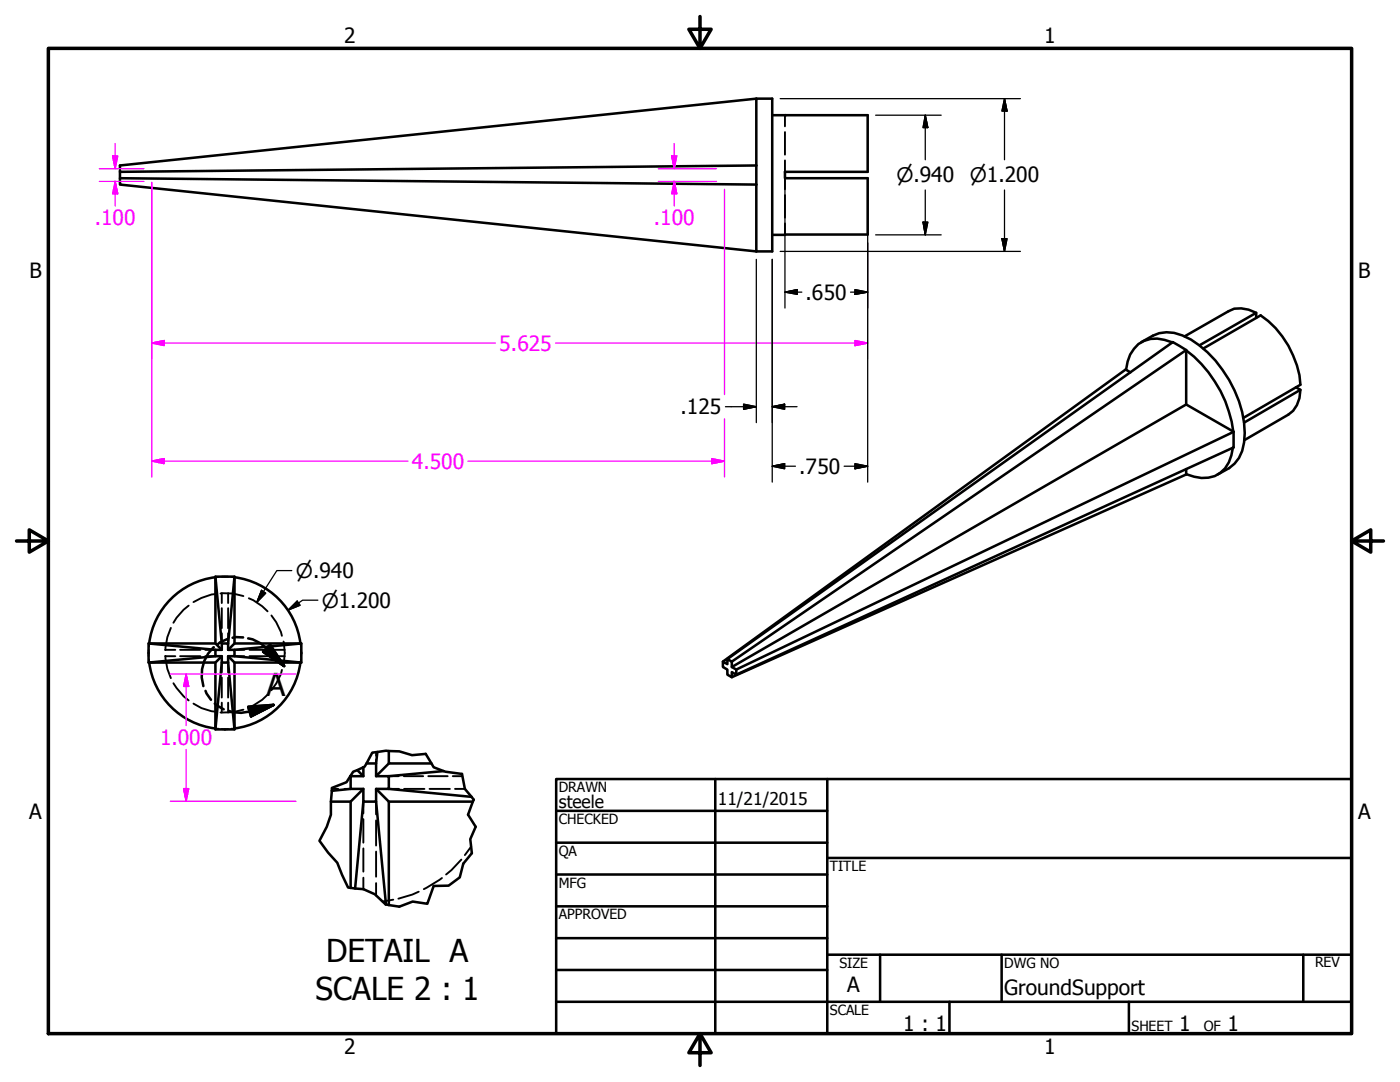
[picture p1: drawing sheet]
<svg xmlns="http://www.w3.org/2000/svg" width="279mm" height="216mm" viewBox="0 0 279 216" stroke-linecap="round" stroke-linejoin="round" font-family="sans-serif">
<!-- layer: Visible (ANSI) -->
<g fill="none" stroke="#000" stroke-width=".51">
<path d="M150.9 19.7l-127 13.3v3.8l127 13.4M150.9 19.7v13.3M150.9 19.7h3.2v30.5h-3.2M23.9 35.6l127 1.2M150.9 33v3.8M150.9 36.8v13.4M150.9 33l-127 1.3M154.1 23h19.1v11.3h-16.5v1.3h16.5v11.2l-19.1 .1M224.7 73.8l-80.4 58.2M224.7 73.8l.9 .5M227.8 68.3l2.3-1.3a6.8 6.8 0 0 1 5.9-.1 20.7 20.7 0 0 1 9.3 8.9 20.2 20.2 0 0 1 3 12.5 6.8 6.8 0 0 1-3 5.1l-2.3 1.3M234 68.3a6.8 6.8 0 0 0-6.8 .3 7.3 7.3 0 0 0-2.5 5.2"/>
<path d="M236.7 69.9l-2.6-1.6-88.9 63.2v1l-.9-.5v1.1l.9 .5v1l.8 .5v-1l.9 .5v-1l-.9-.5v-1.1l-.8-.5M236.7 69.9a24.7 24.7 0 0 1 9.4 16.2M236.7 69.9v10.8M236.7 69.8l-90.7 62.2M240.2 69.5l11.4-6.6a18.7 18.7 0 0 1 7.9 13.9l-11.3 6.6M250.7 63.4v-1l-11.3 6.5M250.7 62.4a5.7 5.7 0 0 0-5.5-.3l-8.8 5M258.6 77.3l.9 .5-11.2 6.5M259.5 77.8a5.7 5.7 0 0 1-2.4 4.9l-8.8 5.1M236.7 93.6v1.1l-90.7 40.4M246.1 89.3a6.7 6.7 0 0 1-3.7 5.7 7.6 7.6 0 0 1-5.7-.4M246.1 86.1l.1 3.2-99.3 45.3"/>
<path d="M246.1 86.1l-9.4-5.4-90.7 52.4M246.2 86.2l-99.3 47.4M43 115.2a15.2 15.2 0 0 0-13.2 13.2M43 115.1l1.3 13.3v1.3h-1.3v1.2h1.3v1.3h1.2v-1.3h1.3v-1.2h-1.3v-1.3h-1.2M46.8 115.2a15.2 15.2 0 0 1 13.2 13.2M46.8 115.1l-1.3 13.3M29.7 128.4l13.3 1.3M29.8 132.2a15.2 15.2 0 0 0 13.2 13.2M29.8 128.4h-.1v3.8h13.3l1.3-1.3M29.8 128.4h13.2M43 130.9l-13.3 1.3M44.3 132.2l-1.3 13.3"/>
<path d="M45.5 129.7l1.3-1.3h13.3v3.8h-13.3M45.5 130.9l1.3 1.3v13.3h-3.8v-13.3M45.5 132.2l1.3 13.3M46.8 128.4v-13.3h-3.8v13.3l1.3 1.3M46.8 130.9l13.3 1.3M60 132.2a15.2 15.2 0 0 1-13.2 13.2M60.1 128.4l-13.3 1.3M69.9 154.9h.1M70 157.4l-3.8 .4M70 160v17.2M71.3 153.7l1.2 1.2M72.5 153.1v1.8h-2.5v2.5h2.5v2.6h2.6v-2.6h2.5v-2.5h-2.5"/>
<path d="M72.5 157.4l-2.5 2.6h-4M72.5 160l-1.6 17.3M73.2 152.3h1.9M75.1 157.4l2.5 2.6v20.6M75.1 160l1.9 20.5M75.3 150.1l-.2 2.2v2.6l2.5-2.6M77.6 149.9v2.4h8.5M77.6 157.4l16.5 1.6M77.6 160h16.8M88.5 153.9l-10.9 1"/>
</g>
<circle cx="156.7" cy="23" r=".25" fill="#000"/>
<!-- layer: Hidden (ANSI) -->
<g fill="none" stroke="#000" stroke-width=".38">
<path d="M156.7 23v2.2M156.7 26.4v4.5M156.7 32v2.3M156.7 35.6v2.2M156.7 38.9v4.5M156.7 44.6v2.2M42.9 118.6h-.7l-2 .7-1.6 .8M43.6 115.1l-.6 .1M44 118.4h2.5l2.1 .5M44.3 118.4v1.9M44.3 115.1h1.2M45.5 118.4v1.9"/>
<path d="M46.2 115.1l.6 .1M49.7 119.4l.8 .4 1.8 1.2 1.1 1M29.7 129.7v1.2M29.7 131.6l.1 .6M29.8 128.4l-.1 .6M33 129.7h2M33 130.9h2M33 130.9l.4 2.6 .7 1.8M34.1 125.3l-.7 1.8-.4 2.6M34.6 136.3l2 2.6 1.1 .9M35.9 129.7h4.1M35.9 130.9h4.1"/>
<path d="M37.7 120.8l-1.1 .9-1.4 1.6-.6 1M41 129.7h2M41 130.9h2M44.3 121.3v4M44.3 126.4v2M44.3 132.2v2M44.3 135.2v4M45.5 121.3v4M45.5 126.4v2M45.5 132.2v2M45.5 135.2v4M46.8 129.7h2"/>
<path d="M46.8 130.9h2M49.8 129.7h4M49.8 130.9h4M53.4 138.6l-1.1 1-1.8 1.2-.8 .4M54.2 122.8l.9 1.3 1 2 .2 .8M54.8 129.7h2M54.8 130.9h2M56.3 133.7l-.2 .8-1 1.9-.9 1.3M56.6 128a10.4 10.4 0 0 1 0 4.6M60 128.4l.1 .6M60.1 129.7v1.2M60.1 131.6l-.1 .6"/>
<path d="M38.6 140.4l1.6 .9 2.7 .7M43 145.4h.6M44.3 145.5h1.2M44.3 140.2v2M45.5 140.2v2M46.2 145.4h.6M48.6 141.6l-2.1 .5-2.5 .1M66.2 157.4h1.3M68.8 157.4h1.2M72.5 160v2.3M75.1 150.1v.7M75.1 151.6v.7"/>
<path d="M75.1 160v2.5M77.6 154.9h2M77.6 157.4h2M80.6 154.9h3.9M80.6 157.4h4.1M85.5 154.9h3.8M85.7 157.4h4.1M90.4 154.9h1.9M90.8 157.4h2M72.5 163.4v4.7M72.5 169.3v4.6M72.5 175.1v2.3"/>
<path d="M75.1 163.7v5M75.1 169.9v5M75.1 176.2v2.5M78.5 179.5l-2.2 .4M83.6 177.9l-1.3 .6-2.8 .8M88.2 175.2l-3.6 2.2M92.1 171.5l-2 2.1-1.1 .9M94 168.9l-1.2 1.7"/>
</g>
<!-- layer: Break Line (ANSI) -->
<path d="M66.2 157.2l3-1.1 1.3-2.1 2.3-1 1.5-2.8a13.1 13.1 0 0 1 7.9 .5l2.8-.3 1.6 2.7 2.3 .9 3.3 .4 .6 3 1.8 2.2-1.2 3 1.5 2.4-1 2.4 .3 2.8-1.7 2.1-.7 2.8-2.3 1.6-2.9 .1-1.3 3.5-2.9-.4-2.7 1-2.7-.4a7.8 7.8 0 0 0-6.1-3.2l-1.4-.2-2.2-5-1.8-2-1.7-2.3 1.4-2.8 .8-2.4z" fill="none" stroke="#000" stroke-width=".51"/>
<!-- layer: Hidden (ANSI) -->
<g fill="#000">
<circle cx="69.9" cy="154.9" r=".19"/>
<circle cx="70" cy="154.9" r=".19"/>
</g>
<!-- layer: Detail Boundary (ANSI) -->
<path d="M41 137.9l.2 .5 .9 1.2M42.7 129.2a7.4 7.4 0 0 0-2.1 7.7M45.4 127.5l-1.5 .6-.4 .4M48.5 127.2l-1.4-.1-.7 .2M49.5 127.4l.9 .2 1.5 .7 1.3 1 3.5 3.6M53.9 128.7l2.8 4.2-4.2-2.9zM42.9 140.4l1.7 1.1M49.5 141l5.1-.3-4.5 2.2zM54.6 140.7l-4.8 1.3-1.7 .2-1.6-.1-.8-.2" fill="none" stroke="#000" stroke-width=".51"/>
<path d="M52.5 130l4.2 2.9zM53.9 128.7l2.8 4.2-4.2-2.9zM50.1 142.9l4.5-2.2zM49.5 141l5.1-.3-4.5 2.2z" fill="#000" stroke="#000" stroke-width=".51"/>
<!-- layer: Border (ANSI) -->
<path d="M9.7 9.7h260v196.5h-260zM139.7 3.3v6.4l-2.2-3.9h4.4l-2.2 3.9M3.3 107.9h6.4l-3.9-2.2v4.5l3.9-2.3M269.7 107.9l3.9 2.3v-4.5l-3.9 2.2h6.4M139.7 206.2l2.2 3.9h-4.4l2.2-3.9v6.4" fill="none" stroke="#000" stroke-width=".7"/>
<!-- layer: Title (ANSI) -->
<g fill="none" stroke="#000" stroke-width=".51">
<path d="M111 155.4h158.7v50.8h-158.7zM142.7 155.4v50.8M165.1 155.4v50.8M111 161.8h54.1M111 168.1h54.1M111 174.5h54.1M165.1 171.2h104.6M111 180.8h54.1M111 187.2h54.1M111 193.5h54.1M111 199.9h158.7M165.1 190.5h104.6"/>
<path d="M175.6 190.5v9.4M189.5 199.9v6.3M199.9 190.5v9.4M225.3 199.9v6.3M260.1 190.5v9.4"/>
</g>
<!-- layer: Dimension (ANSI) -->
<g fill="none" stroke="#f0f" stroke-width=".25">
<path d="M19.8 33.7h8.9M19.8 36.2h8.9M22.5 31.1h1l-.5 2.6zM23 36.2l.5 2.5h-1zM23 28.6v5.1M23 36.2v4.9M30.3 36.4v58.8M131.4 33.7h11.6M131.4 36.2h11.6M134 31.1h1.1l-.5 2.6zM134.6 36.2l.5 2.5h-1.1zM134.6 28.6v5.1"/>
<path d="M134.6 36.2v4.9M144.6 37.8v40.9M173.2 48.5v23.1M30.3 68.5l2.5-.6v1.1zM30.3 68.5h68.6M110.9 68.5h62.3M170.6 67.9l2.6 .6-2.6 .5zM30.3 92l2.5-.5v1zM30.3 92h51.1M93.4 92h51.2M142 91.5l2.6 .5-2.6 .5zM144.6 83.6v11.6"/>
<path d="M34 134.5h25.1M37.1 134.5l.6 2.5h-1.1zM37.1 134.5v10.3M34 159.9h25.1M36.6 157.4h1.1l-.6 2.5zM37.1 149.5v10.4"/>
</g>
<g fill="#f0f" stroke="#f0f" stroke-width=".25">
<path d="M170.6 69l2.6-.5z"/>
<path d="M170.6 67.9l2.6 .6-2.6 .5z"/>
<path d="M30.3 68.5l2.5-.6z"/>
<path d="M30.3 68.5l2.5-.6v1.1z"/>
<path d="M142 92.5l2.6-.5z"/>
<path d="M142 91.5l2.6 .5-2.6 .5z"/>
<path d="M30.3 92l2.5-.5z"/>
<path d="M30.3 92l2.5-.5v1z"/>
<path d="M22.5 31.1l.5 2.6z"/>
<path d="M22.5 31.1h1l-.5 2.6z"/>
<path d="M23 36.2l.5 2.5z"/>
<path d="M23 36.2l.5 2.5h-1z"/>
<path d="M37.1 134.5l.6 2.5z"/>
<path d="M37.1 134.5l.6 2.5h-1.1z"/>
<path d="M36.6 157.4l.5 2.5z"/>
<path d="M36.6 157.4h1.1l-.6 2.5z"/>
<path d="M134.6 36.2l.5 2.5z"/>
<path d="M134.6 36.2l.5 2.5h-1.1z"/>
<path d="M134 31.1l.6 2.6z"/>
<path d="M134 31.1h1.1l-.5 2.6z"/>
</g>
<g fill="none" stroke="#000" stroke-width=".25">
<path d="M155.7 19.7h47.9M200.5 19.7l.5 2.5h-1zM200.5 19.7v12.2M156.7 35.9v25.6M173.2 35.9v60.3M174.8 23h13M184.7 23l.5 2.5h-1zM184.7 23v8.9M184.7 37.9v9M200.5 37.9v12.3M150.9 51.8v32.5M154.1 51.8v44.4"/>
<path d="M155.7 50.2h47.9M156.7 58.3l2.4-.5v.9zM156.7 58.3h3.3M169.7 58.3h3.5M170.6 57.8l2.6 .5-2.6 .4zM174.8 46.9h13M184.2 44.3h1l-.5 2.6zM200 47.6h1l-.5 2.6zM144.8 81.2h6.1M148.4 80.6l2.5 .6-2.5 .5zM154.1 81.2l2.5-.6v1.1zM154.1 93l2.5-.5v1z"/>
<path d="M154.1 81.2h5M154.1 93h4.6M168.5 93h4.7M170.6 92.5l2.6 .5-2.6 .5zM52.2 117.8l.8 .6-1.8 1.8zM58.2 113.9h-3l-4 6.3M59.3 120l.6 .8-2.4 .9zM63.4 119.8h-3l-2.9 1.9"/>
</g>
<g fill="#000" stroke="#000" stroke-width=".25">
<path d="M184.7 23l.5 2.5zM184.7 23l.5 2.5h-1zM200.5 19.7l.5 2.5zM200.5 19.7l.5 2.5h-1zM156.7 58.3l2.4-.5zM156.7 58.3l2.4-.5v.9zM170.6 58.7l2.6-.4zM170.6 57.8l2.6 .5-2.6 .4zM184.2 44.3l.5 2.6zM184.2 44.3h1l-.5 2.6zM200 47.6l.5 2.6zM200 47.6h1l-.5 2.6z"/>
<path d="M148.4 81.7l2.5-.5zM148.4 80.6l2.5 .6-2.5 .5zM154.1 81.2l2.5-.6zM154.1 81.2l2.5-.6v1.1zM154.1 93l2.5-.5zM154.1 93l2.5-.5v1zM170.6 93.5l2.6-.5zM170.6 92.5l2.6 .5-2.6 .5zM52.2 117.8l-1 2.4zM52.2 117.8l.8 .6-1.8 1.8zM59.3 120l-1.8 1.7zM59.3 120l.6 .8-2.4 .9z"/>
</g>
<g font-size="6.3">
<text x="53.2" y="138.9">A</text>
<text x="65.1" y="192">DETAIL A</text>
<text x="63" y="199.5">SCALE 2 : 1</text>
</g>
<g font-size="4.2">
<text x="68.7" y="8.6">2</text>
<text x="208.4" y="8.6">1</text>
<text x="5.9" y="55.5">B</text>
<text x="160.8" y="59.8">.650</text>
<text x="271.1" y="55.5">B</text>
<text x="135.8" y="82.7">.125</text>
<text x="159.5" y="94.6">.750</text>
<text x="5.8" y="163.4">A</text>
<text x="271" y="163.4">A</text>
<text x="169.1" y="198">A</text>
<text x="200.4" y="198.6">GroundSupport</text>
<text x="180.3" y="205.7">1 : 1</text>
<text x="235.3" y="205.7">1</text>
<text x="245" y="205.7">1</text>
<text x="68.7" y="210.3">2</text>
<text x="208.4" y="210.3">1</text>
</g>
<g font-size="4.2" fill="#f0f">
<text x="18.9" y="45">.100</text>
<text x="130.5" y="45">.100</text>
<text x="99.6" y="70">5.625</text>
<text x="82.2" y="93.5">4.500</text>
<text x="31.9" y="148.7">1.000</text>
</g>
<g font-size="4">
<text x="178.9" y="36.4">⌀.940</text>
<text x="193.5" y="36.4">⌀1.200</text>
<text x="59.1" y="115.3">⌀.940</text>
<text x="64.2" y="121.2">⌀1.200</text>
</g>
<g font-size="3.5">
<text x="111.5" y="161.2">steele</text>
<text x="143.3" y="160.7">11/21/2015</text>
</g>
<g font-size="2.8">
<text x="111.5" y="158">DRAWN</text>
<text x="111.5" y="164.4">CHECKED</text>
<text x="111.5" y="170.8">QA</text>
<text x="165.6" y="173.7">TITLE</text>
<text x="111.5" y="177.1">MFG</text>
<text x="111.5" y="183.5">APPROVED</text>
<text x="167.5" y="193.1">SIZE</text>
<text x="200.4" y="193.1">DWG NO</text>
<text x="262.4" y="193">REV</text>
<text x="165.6" y="202.5">SCALE</text>
<text x="225.8" y="205.7">SHEET</text>
<text x="240.2" y="205.7">OF</text>
</g>
</svg>
